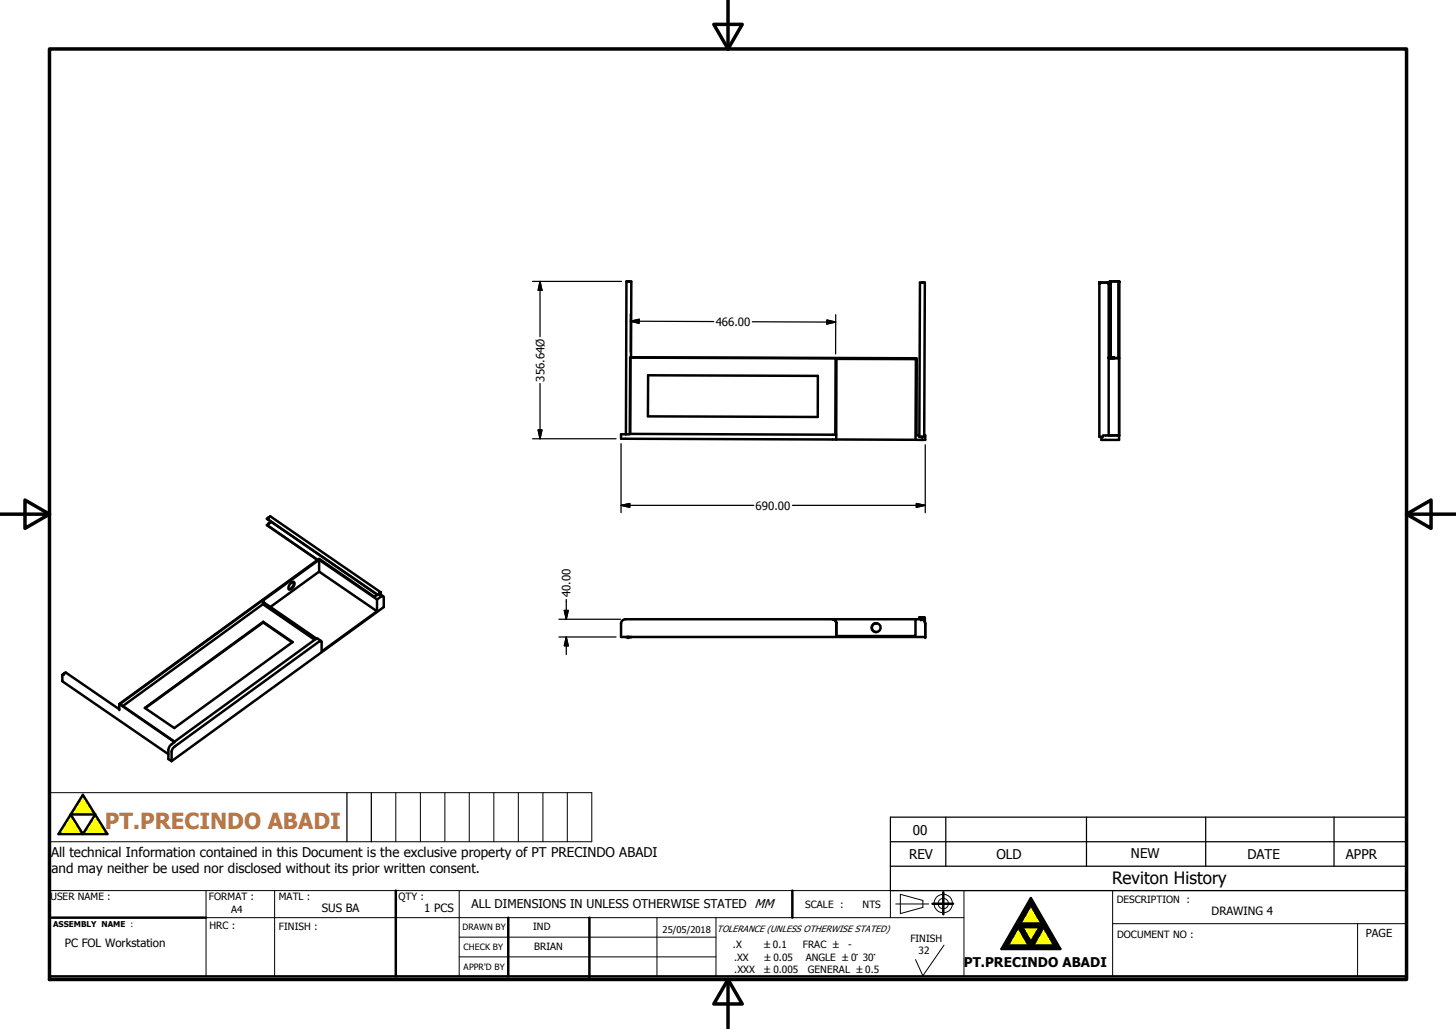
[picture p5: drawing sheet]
<svg xmlns="http://www.w3.org/2000/svg" width="297mm" height="210mm" viewBox="0 0 297 210" stroke-linecap="round" stroke-linejoin="round" font-family="sans-serif">
<g fill="none" stroke="#000" stroke-width=".51">
<path d="M128.2 57.4h.1M128.2 57.4h-.4l-.1 31.2M128.2 57.4h.2M128.4 57.4h.1M128.4 57.4h.4l-.1 15.5M187.7 57.7h1l-.2 31.5h-.9zM188.3 57.7h.1M224.3 57.7v31.5h.7M224.3 57.7h.1M224.4 57.7h1.7M224.4 57.7h.1M226.1 57.7h.1"/>
<path d="M226 57.7h.1M226.2 57.7v31.2M226.4 57.4h1.9M226.4 57.4h.1M226.4 57.4v15.6M226.5 57.4h.1M226.5 57.4v15.6M226.6 57.4h.1M226.6 57.4v15.5M228.2 57.4h.1M228.2 57.4v15.6M228.3 57.4h.1"/>
<path d="M228.3 57.4v31.5M132.2 76.6l34.7 .1-.1 8.4-34.6-.1zM170.5 73.2l-.1 15.5M170.5 73.2v-.1l-41.9-.1v15.5l42 .2v1l-43.9-.2v-.9h1.8l.1-15.7 58.4 .2v15.8h.6M170.5 73.2l16.4 .1-.1 16.4M170.6 73.2v15.5M226.2 73.1h1.1zM226.2 72.9h1M226.2 73h2.1M226.2 73.1h2.1M226.5 72.9h.7M227.2 72.9v.1"/>
<path d="M187.9 89.2h.1M188.5 88.9h.3v.9l-18.2-.1M225 88.9h3.3M228.3 88.9v.9h-3.6v-.6M54.5 105.9l22.5 15.5M54.5 107.1l10.3 7.2M54.5 107.2l10.3 7.1M55.1 106.3v.3l-.6 .6M59.2 119.2l.1-.2a.41 .41 0 0 1 .6-.3 .41 .41 0 0 1 .1 .7 1.01 1.01 0 0 1-1.1 .8v-.4zM59.9 118.7a1.26 1.26 0 0 1-1 1.5M65.1 116.6l-9.9 7.2M65.1 114.2v2.4l11.8 8.1"/>
<path d="M53.6 122.4l.1 .1M53.6 123.3l10.6 7.3M53.6 123.3l-28.5 20.8M53.6 122.4l-29.1 21.3 11.1 7.6 28.8-20.9M53.6 122.4v.9M53.7 123l10.7 7.4M53.7 122.5v.5l.1-.1 10.8 7.4M53.7 126.9v.1l-24 17.5M53.7 127l5.9 4.1M64.4 130.4l.4-.1 .7 .5M76.9 122.3l-11.8-8.1-11.4 8.3M77 121.4l-.6 .4-11.3-7.8-40.8 29.7 11.3 7.7-.9 .7-.3 .7v2.1l.6 .4"/>
<path d="M77 121.4h.1M77.3 121.2h.1M77.4 121.2h.1M77.4 121.1l-.4 .3M77.4 121.2h-.1M77.4 121.1v.1M77.7 120.9h.1M77.7 120.9l-.3 .2M77.7 121l-.3 .1M77.7 120.9v.5l.5 .3M77.7 120.9l-22.5-15.5-.7 .5 22.5 15.5 .3-.2M127.7 130h.1"/>
<path d="M128.7 130h-.7M128.8 130h.1M169.9 126.4l.5 .2 .2 .5-.2-.5-.5-.2h-42.3l-.6 .2-.3 .5v2.9h62.1v-2.7M169.9 126.4h16.9M170.5 126.4v.3M178.7 127.2a.9 .9 0 0 0-.8 .9 .9 .9 0 0 0 .8 .9M187.9 126.4l.6 .3 .3 .6M187.9 126.4h-1.1v3.4h-16.2v-2.7v2.7M187.9 126h.2M188.1 126.1h.1M188.1 126h-.5l.5 .1M188.1 126h.6v.9"/>
<path d="M188.1 126h.1M188.4 126l-.2 .1M188.4 126l.1 .6-.6-.2M188.4 126l-.3 .1M188.5 126l.3 1.3M24.3 144.7l-10.9-7.5-.7 .5v1.3l21.7 14.9M24.3 143.7v1.2M29.5 144.5l24.2-17.6 6 4.1-24.1 17.6zM35.5 152.5l29.9-21.7h.1l.1 .2v1.9l11.3-8.2v-2.4l.9-.6 .4 .1 .1 2.1-43.3 31.4v-2zM14.4 166.2h5l-2.5 4zM16.9 162.2l5 8h-10zM10.1 187.3h31.9"/>
<path d="M80.7 181.7v17.5M103.7 187.3v11.9M120.2 187.3v12.6M161.6 181.7v5.6M190.2 184.4h4.2M192.4 182.1v4.5M207.7 189.2l2.2 3.8h-4.4zM208.5 189.2h3.6l-1.8 3.1zM210.3 183.3l6 10.4h-12zM210.3 184.7l2.2 3.8h-4.4zM212.9 189.2l2.2 3.8h-4.4zM287 188.5v10.7h-276.9"/>
<circle cx="178.7" cy="128.1" r=".89"/>
</g>
<g fill="#000">
<circle cx="224.3" cy="57.7" r=".25"/>
<circle cx="224.5" cy="57.7" r=".25"/>
<circle cx="226" cy="57.7" r=".25"/>
<circle cx="226.1" cy="57.7" r=".25"/>
<circle cx="226.2" cy="57.7" r=".25"/>
<circle cx="226.4" cy="57.4" r=".25"/>
<circle cx="228.3" cy="57.4" r=".25"/>
<circle cx="188.1" cy="89.2" r=".25"/>
<circle cx="13" cy="137.5" r=".25"/>
<circle cx="77.3" cy="121.2" r=".25"/>
<circle cx="128.1" cy="130" r=".25"/>
<circle cx="128.2" cy="130" r=".25"/>
<circle cx="187.9" cy="126.4" r=".25"/>
<circle cx="188.8" cy="130" r=".25"/>
</g>
<g fill="#ff0" stroke="#ff0" stroke-width=".2">
<path d="M16.9 162.2l2.5 4h-5z"/>
<path d="M19.4 166.2l2.5 4h-5z"/>
<path d="M14.4 166.2l2.5 4h-5z"/>
<path d="M210.3 184.7l2.2 3.8h-4.4z"/>
<path d="M207.7 189.2l2.2 3.8h-4.4z"/>
<path d="M212.9 189.2l2.2 3.8h-4.4z"/>
<path d="M208.5 189.2h3.6l-1.8 3.1z"/>
</g>
<g fill="#000" stroke="#000" stroke-width=".2">
<path d="M207.7 189.2l-2.2 3.8-1.2 .7zM208.1 188.5l-3.8 5.2zM210.3 183.3l-2.2 5.2-3.8 5.2zM208.1 188.5l.4 .7h-.8zM208.1 188.5l4 .7h-3.6zM210.3 183.3v1.4l-2.2 3.8zM207.7 189.2h.8l1.8 3.1zM204.3 193.7l1.2-.7h4.4zM207.7 189.2l2.6 3.1-.4 .7zM210.3 192.3l.4 .7h-.8zM212.1 189.2h.8l-2.6 3.1zM210.3 183.3l2.2 5.2-2.2-3.8z"/>
<path d="M210.3 183.3l6 10.4-3.8-5.2zM209.9 193l6.4 .7zM210.7 193h4.4l1.2 .7zM212.9 189.2l-2.2 3.8-.4-.7zM208.1 188.5h4.4l-.4 .7zM212.5 188.5l3.8 5.2zM212.5 188.5l.4 .7h-.8zM212.9 189.2l3.4 4.5-1.2-.7zM204.3 193.7l5.6-.7 6.4 .7z"/>
</g>
<path d="M148.5 0v10M10.1 10h276.9v189.9h-276.9zM145.6 5h5.8l-2.9 5zM.1 104.9h10M5.1 102l5 2.9-5 2.9zM287 104.9l4.9-2.9v5.8zM287 104.9h9.9M148.5 199.9l2.9 5h-5.8zM148.5 199.9v10" fill="none" stroke="#000" stroke-width=".71"/>
<g fill="none" stroke="#000" stroke-width=".25">
<path d="M108.7 57.4h18.1M110.2 57.4v11.3M110.2 57.4l.4 1.8h-.8zM110.2 78.3v11.2M128.6 64.1v7.8M128.6 65.6l1.8-.4v.8zM128.6 65.6h17M153.5 65.7h17M168.7 65.3l1.8 .4-1.8 .4zM170.5 64.2v8M108.7 89.5h17M109.8 87.7h.8l-.4 1.8z"/>
<path d="M126.7 90.5v14.1M188.8 90.8v13.8M126.7 103.1l1.8-.4v.8zM153.8 103.1h-27.1M161.7 103.1h27.1M186.9 102.7l1.9 .4-1.9 .4zM114 126.4h12.6M114 130h11.7M115.1 124.6h.8l-.4 1.8zM115.5 122.3v4.1M115.5 130l.4 1.8h-.8zM115.5 130v3.6"/>
<path d="M70.8 161.8v10M75.8 161.8v10M181.6 171.8h105.4M181.6 176.8h105.4M181.6 166.8h105.4v14.9h-105.4zM193 166.8v10M221.7 166.8v10M246 166.8v10M272.2 166.8v10"/>
</g>
<g fill="none" stroke="#000" stroke-width=".2">
<path d="M10.1 161.8h110.6v10h-110.6zM80.7 161.8v10M85.8 161.8v10M90.8 161.8v10M95.7 161.8v10M100.8 161.8v10M105.7 161.8v10M110.8 161.8v10M115.7 161.8v10M42 187.3h154.7M42 181.7v17.5M56 181.7v17.5"/>
<path d="M93.7 195.3h52.4M93.7 191.2h52.4M93.7 181.7v17.5M103.7 191.2v5.1M134 187.3v11.9M146.1 187.3v11.9M181.6 181.7v5.6M182.7 184.5h6.8M183.7 182.5l4.6 1.2v1.5l-4.6 1.2zM192.6 192.9l-4.3 6.2-1.5-3.3M196.7 181.7v17.5M227 188.5h60"/>
<path d="M227 181.7v17.5M277 188.5v10.7M287 181.7h-276.9v17.5"/>
<circle cx="192.4" cy="184.4" r="1.88"/>
<circle cx="192.4" cy="184.4" r="1.05"/>
</g>
<path d="M110.2 57.4l.4 1.8h-.8zM128.6 65.6l1.8-.4v.8zM168.7 65.3l1.8 .4-1.8 .4zM109.8 87.7h.8l-.4 1.8zM126.7 103.1l1.8-.4v.8zM186.9 102.7l1.9 .4-1.9 .4zM115.1 124.6h.8l-.4 1.8zM115.5 130l.4 1.8h-.8z" fill="#000" stroke="#000" stroke-width=".25"/>
<text font-size="4.5" fill="#bc7643" x="21.4" y="169.1">PT.PRECINDO ABADI</text>
<text font-size="3.5" x="226.9" y="180.5">Reviton History</text>
<g font-size="2.7">
<text x="186.2" y="170.4">00</text>
<text x="10.4" y="175">All technical Information contained in this Document is the exclusive property of PT PRECINDO ABADI</text>
<text x="10.5" y="178.2">and may neither be used nor disclosed without its prior written consent.</text>
<text x="185.5" y="175.3">REV</text>
<text x="203.3" y="175.4">OLD</text>
<text x="230.7" y="175">NEW</text>
<text x="254.5" y="175.2">DATE</text>
<text x="274.6" y="175.2">APPR</text>
<text x="196.6" y="197.3">PT.PRECINDO ABADI</text>
</g>
<text font-size="2.5" x="96.2" y="185.3">ALL DIMENSIONS IN UNLESS OTHERWISE STATED MM</text>
<g font-size="2.3">
<text x="146" y="66.5">466.00</text>
<text x="111.1" y="77.9" transform="rotate(-90 111.1 77.9)">356.64Ø</text>
<text x="154.2" y="104">690.00</text>
<text x="116.4" y="121.9" transform="rotate(-90 116.4 121.9)">40.00</text>
<text x="65.7" y="186.1">SUS BA</text>
<text x="86.6" y="186.1">1 PCS</text>
<text x="247.2" y="186.7">DRAWING 4</text>
<text x="278.6" y="191.1">PAGE</text>
<text x="13.2" y="193.3">PC FOL Workstation</text>
</g>
<g font-size="2">
<text x="10.3" y="183.6">USER NAME :</text>
<text x="42.6" y="183.6">FORMAT :</text>
<text x="56.9" y="183.7">MATL :</text>
<text x="81.3" y="183.6">QTY :</text>
<text x="164.3" y="185.3">SCALE :</text>
<text x="176" y="185.3">NTS</text>
<text x="227.8" y="184.3">DESCRIPTION :</text>
<text x="42.7" y="189.6">HRC :</text>
<text x="47.2" y="186.3">A4</text>
<text x="56.9" y="189.9">FINISH :</text>
<text x="108.8" y="189.8">IND</text>
<text x="227.9" y="191.5">DOCUMENT NO :</text>
<text x="109" y="193.9">BRIAN</text>
<text x="149.5" y="193.5">.X</text>
<text x="149.8" y="196">.XX</text>
<text x="155.9" y="193.5">±0.1</text>
<text x="156" y="196">±0.05</text>
<text x="163.8" y="193.5">FRAC ± -</text>
<text x="164.4" y="196">ANGLE ±0° 30°</text>
<text x="185.7" y="192.3">FINISH</text>
<text x="187.4" y="194.6">32</text>
<text x="149.8" y="198.5">.XXX</text>
<text x="155.9" y="198.5">±0.005</text>
<text x="164.8" y="198.5">GENERAL ±0.5</text>
</g>
<g font-size="1.9">
<text x="135.2" y="190.3">25/05/2018</text>
<text x="146.3" y="190.1">TOLERANCE (UNLESS OTHERWISE STATED)</text>
</g>
<g font-size="1.8">
<text x="94.3" y="189.7">DRAWN BY</text>
<text x="94.6" y="197.9">APPR'D BY</text>
<text x="94.6" y="193.9">CHECK BY</text>
</g>
<text font-size="1.6" x="10.8" y="189.2">ASSEMBLY NAME :</text>
</svg>
